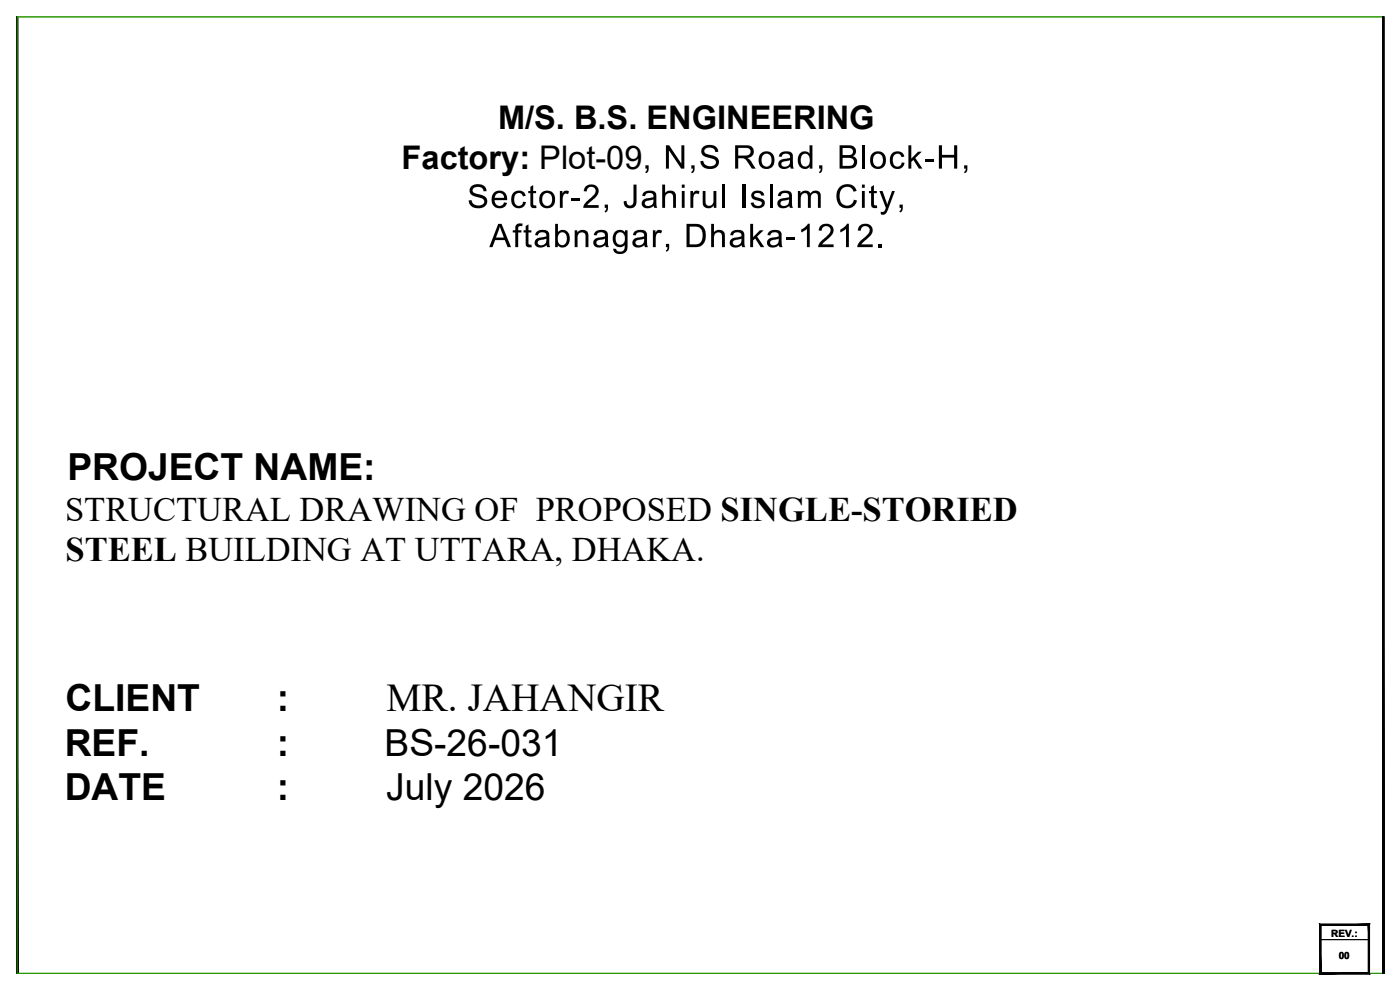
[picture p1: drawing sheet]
<svg xmlns="http://www.w3.org/2000/svg" width="420mm" height="297mm" viewBox="0 0 420 297" stroke-linecap="round" stroke-linejoin="round" font-family="sans-serif">
<!-- layer: Template -->
<g fill="#000" stroke="#000" stroke-width=".3">
<path d="M5 5.1v286.9h.3zM5 5.1h.3v286.9z"/>
<path d="M5 5.1v286.9h.3zM5 5.1h.3v286.9z"/>
<path d="M396.4 291.9l-.3 .3 14.6-.3zM396.1 292.2l14.6-.3 .3 .3zM410.7 277.7v14.2l.3 .3zM410.7 277.7l.3-.4v14.9zM396.4 277.7h14.3l.3-.4zM396.1 277.3h14.9l-14.6 .4zM396.1 277.3l.3 14.6v-14.2zM396.1 277.3l.3 14.6-.3 .3z"/>
<path d="M396.4 291.9l-.3 .3 14.6-.3zM396.1 292.2l14.6-.3 .3 .3zM410.7 277.7v14.2l.3 .3zM410.7 277.7l.3-.4v14.9zM396.4 277.7h14.3l.3-.4zM396.1 277.3h14.9l-14.6 .4zM396.1 277.3l.3 14.6v-14.2zM396.1 277.3l.3 14.6-.3 .3z"/>
<path d="M414.9 5.1v286.9h.4zM414.9 5.1h.4v286.9z"/>
<path d="M414.9 5.1v286.9h.4zM414.9 5.1h.4v286.9z"/>
<path d="M415 5.1v286.9h.3zM415 5.1h.3v286.9z"/>
<path d="M415 5.1v286.9h.3zM415 5.1h.3v286.9z"/>
</g>
<path d="M5.2 5.1h409.9v286.9h-409.9z" fill="none" stroke="#259500" stroke-width=".3"/>
<path d="M396.2 281.9h14.6" fill="none" stroke="#000" stroke-width=".3"/>
<path d="M281.8 43.6h.9v2.9h3.6v-2.9h1v7h-1v-3.3h-3.6v3.3h-.9zM289.3 49.6h1v1.6l-.8 .8-.2-.4 .4-.3 .1-.7h-.5zM257.9 67.8l.9-.5 1.3-.2 .8 .3 .8 .7 .2 1.2-.3 .9-3.1 3.1h3.4v.9h-4.6l.6-1.5 2.3-2.1 .8-1.4-.2-.8-.9-.6-1.2 .4-.4 1h-.8zM261.4 56.1l.9-.6v1.8h.8v.7h-.8v2.9a.57 .57 0 0 0 .2 .7 .57 .57 0 0 0 .6 0l.2 .8h-.5a1.15 1.15 0 0 1-1.2-.3 1.15 1.15 0 0 1-.2-1.2v-2.9h-.6v-.7h.6zM263.7 73.2h1v1h-1zM263.9 57.3h1l1.4 4.1 1.4-4.1h.9l-2.6 6.6-.6 .5h-.6l-.4-.1-.1-.8 .3 .1a1.17 1.17 0 0 0 1.3-1.2zM270 61.4h.9l-.1 1.7-.7 .7-.2-.4 .4-.4 .1-.6h-.4z" fill="#000"/>
<text font-size="11.8" x="116" y="213.3">MR. JAHANGIR</text>
<g font-size="11.2">
<text x="20.2" y="144">PROJECT NAME:</text>
<text x="19.7" y="213.3">CLIENT</text>
<text x="83.1" y="213.3">:</text>
<text x="19.4" y="226.7">REF.</text>
<text x="83.1" y="226.7">:</text>
<text x="115.4" y="226.7">BS-26-031</text>
<text x="19.4" y="240.1">DATE</text>
<text x="83.1" y="240.1">:</text>
<text x="115.9" y="240.1">July 2026</text>
</g>
<text font-size="10.4" x="19.7" y="168.4">STEEL BUILDING AT UTTARA, DHAKA.</text>
<text font-size="10.3" x="19.6" y="156.4">STRUCTURAL DRAWING OF PROPOSED SINGLE-STORIED</text>
<g font-size="9.8">
<text x="149.5" y="38.8">M/S. B.S. ENGINEERING</text>
<text x="120.5" y="50.6">Factory: Plot-09</text>
<text x="192.8" y="50.6">, N,S Road, Block-H,</text>
<text x="140.2" y="62.4">Sector-2, Jahirul Islam City,</text>
<text x="146.9" y="74.2">Aftabnagar, Dhaka-1212.</text>
</g>
<g font-size="3">
<text x="399.5" y="281.1">REV.:</text>
<text x="401.8" y="287.8">00</text>
</g>
</svg>
